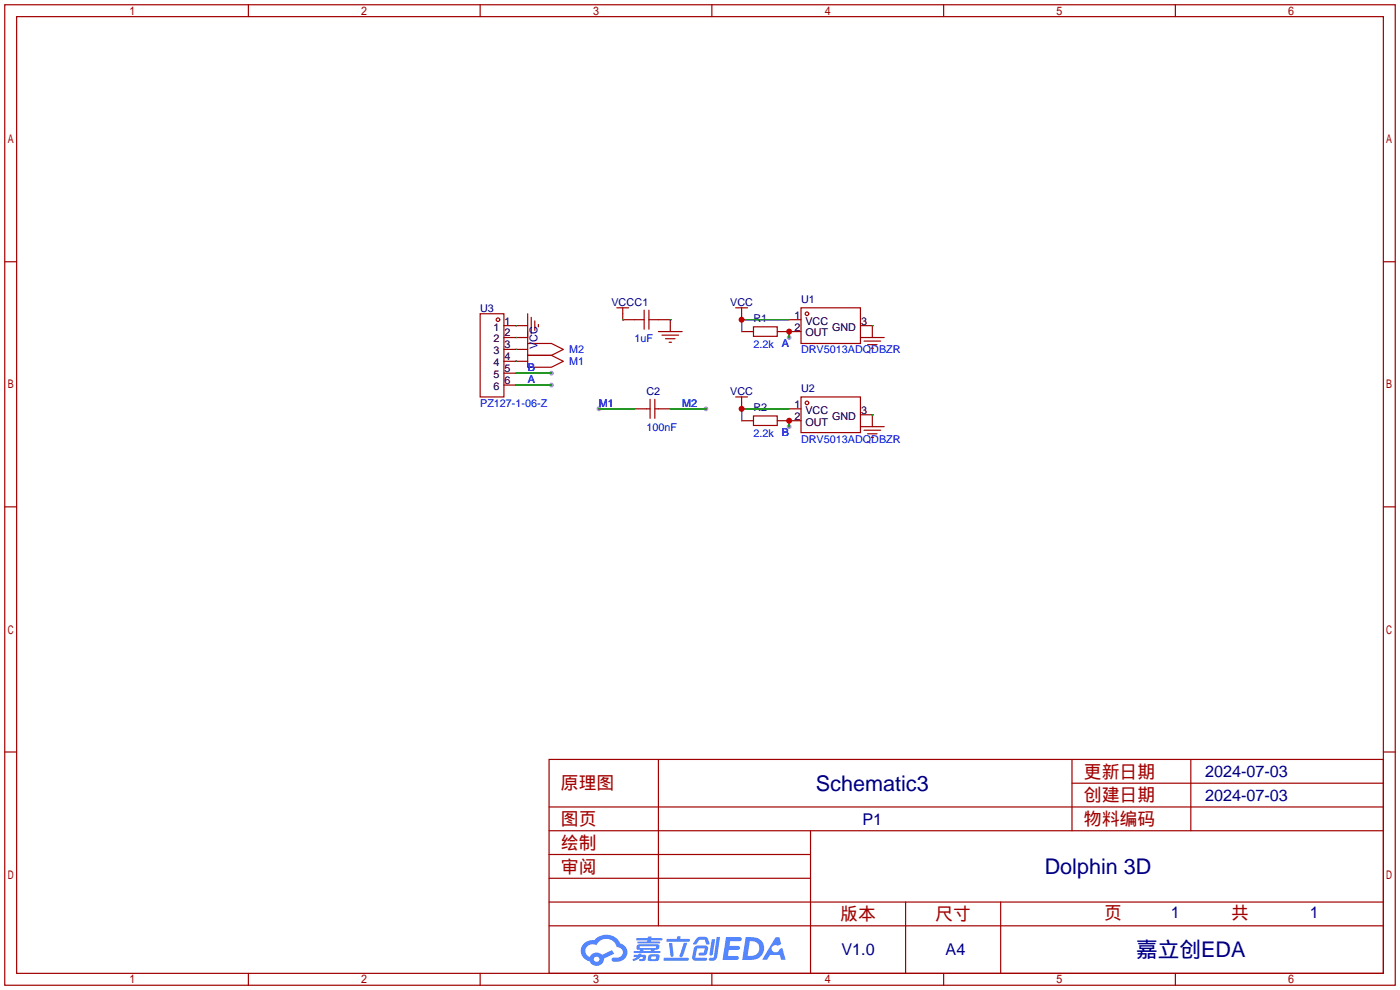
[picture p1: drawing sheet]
<svg xmlns="http://www.w3.org/2000/svg" width="299mm" height="212mm" viewBox="0 0 299 212" stroke-linecap="round" stroke-linejoin="round" font-family="sans-serif">
<g fill="#999">
<circle cx="117.9" cy="79.8" r=".51"/>
<circle cx="117.9" cy="82.3" r=".51"/>
<circle cx="128" cy="87.4" r=".51"/>
<circle cx="150.9" cy="87.4" r=".51"/>
<circle cx="168.7" cy="72.1" r=".51"/>
<circle cx="168.7" cy="91.2" r=".51"/>
</g>
<g fill="none" stroke="#a10000" stroke-width=".25">
<path d="M1 1h297.2v209.6h-297.2zM3.6 3.6h292.1v204.4h-292.1zM53.1 1v2.6M102.6 1v2.6M152.1 1v2.6M201.7 1v2.6M251.2 1v2.6M1 55.9h2.6M295.7 55.9h2.5M1 108.3h2.6M295.7 108.3h2.5M1 160.7h2.6"/>
<path d="M117.3 162.3h178.4v45.7h-178.4zM117.3 177.5h178.4M117.3 172.5h178.4M140.7 162.3v35.6M173.2 177.5v30.5M229.1 162.3v15.2M229.1 167.4h66.6M254.5 162.3v15.2M295.7 160.7h2.5M117.3 182.6h55.9M117.3 197.9h178.4M117.3 192.8h178.4"/>
<path d="M117.3 187.7h55.9M193.5 192.8v15.2M213.9 192.8v15.2M53.1 208v2.6M102.6 208v2.6M152.1 208v2.6M201.7 208v2.6M251.2 208v2.6"/>
</g>
<g fill="#5487ff">
<path d="M155.2 200.3h2.6a.48 .48 0 0 1 .7 .4 .48 .48 0 0 1-.6 .4h-1.8l-.2 1.1h1.9a.43 .43 0 0 1 .4 .4 .43 .43 0 0 1-.5 .4h-1.9l-.2 1.3h1.7a.45 .45 0 0 1 .5 .2 .45 .45 0 0 1-.1 .6h-3.3z"/>
<path d="M165.7 200.3h.9l.4 1.5-.8 .3a.84 .84 0 0 0-1.2 .3 .84 .84 0 0 0 .4 1.1 .84 .84 0 0 0 1.1-.4l.1-.2 .6-.3 .7 2.5h-1l-.2-1h-2.1l-.6 1h-1.1z"/>
<path d="M152.1 200.8h.7l-.5 3.1a.36 .36 0 0 1-.3 .3 .36 .36 0 0 1-.4-.3z"/>
<path d="M153.2 200.2h.7l-.6 4.3a1.13 1.13 0 0 1-1.8 .6l.2-.4h.7l.2-.2z"/>
<path d="M148.9 200.6l.6-.4h1a.77 .77 0 0 1 .9 .5l.3 1-.2 .2h-.5l-.3-.9-.2-.2-1 .1-.7 1-.6-.1-.1-.2z"/>
<path d="M148.4 202.4l.6-.3h1.7a.81 .81 0 0 1 .7 .5 .81 .81 0 0 1-.2 .8 .81 .81 0 0 1-.9 .8h-.7a.32 .32 0 0 1-.3-.3 .32 .32 0 0 1 .4-.3h.7l.2-.9-1.6 .1-.4 1.8 2.2 .1a.32 .32 0 0 1 .3 .4 .32 .32 0 0 1-.4 .2h-2.2l-.5-.3-.1-.5z"/>
<path d="M141.9 204.7h5a.33 .33 0 0 1 .3 .3 .33 .33 0 0 1-.3 .3h-4.9l-.2-.1z"/>
<path d="M146.1 201.5h.8l-.7 2a.98 .98 0 0 1-.7 1.1l-.3-.3z"/>
<path d="M143 201.6h.7l.3 2.5a.34 .34 0 0 1-.3 .4 .34 .34 0 0 1-.4-.3z"/>
<path d="M142.5 200.7h2.1l.3-.6h.6l-.1 .6h1.7a.32 .32 0 0 1 .4 .3 .32 .32 0 0 1-.4 .3h-4.5l-.2-.2z"/>
<path d="M135.5 204.1h.9l.1-.3h.6v.3h.8a.82 .82 0 0 1-.5 1.3h-.8v-.4l.7-.1 .1-.3a.68 .68 0 0 0-1 .4l-1.1 .4-.1-.4 .9-.5h-.7z"/>
<path d="M136 200.5h2.4l.1-.3h.7v.3h2.2l.2 .3-.2 .2h-2.3v.2h1.8l.2 .3-.2 .1h-4.5l-.1-.4h2l.1-.2h-2.3l-.1-.2z"/>
<path d="M159.4 200.3l-.8 4.9h1.7a2.5 2.5 0 0 0 3-2.5 2.5 2.5 0 0 0-3.1-2.4zM160.3 201.1a1.61 1.61 0 0 1 2 1.5 1.61 1.61 0 0 1-1.8 1.7h-.7z"/>
<path d="M136.2 202a.55 .55 0 0 0-.2 .8 .55 .55 0 0 0 .7 .2l.1 .3h-1.3v.3l5.4 .1 .3-.2-.2-.2h-1.2l.2-.3a.7 .7 0 0 0 .8-.3 .7 .7 0 0 0 0-.8l-4.2-.1zM136.8 202.3l3.3-.1 .1 .1-.2 .3h-3.2zM137.5 203h1.7l-.2 .3h-1.4z"/>
<path d="M138.6 204.2a1.05 1.05 0 0 0 0 1.2 2.91 2.91 0 0 0 2.2-.2 .98 .98 0 0 0 0-1.2h-1.6zM139.2 204.5l.9-.1 .1 .4-.2 .2-.8-.1z"/>
<path d="M124.9 201.6a2.23 2.23 0 0 0-.7 2.3 2.23 2.23 0 0 0 1.8 1.6 1.58 1.58 0 0 0 1.8 .9 1.58 1.58 0 0 0 1.3-1.5l2.2-1.1-.5-.7-2.1 1a1.65 1.65 0 0 0-2.7 .4 1.45 1.45 0 0 1-.8-1.9 1.45 1.45 0 0 1 2-.7l.3 .1a2.3 2.3 0 0 1 2.3-1.3 2.3 2.3 0 0 1 2 1.7 1.12 1.12 0 0 1 1.3 1 1.12 1.12 0 0 1-1.1 1.2h-.7a.45 .45 0 0 0-.6 .4 .45 .45 0 0 0 .5 .5 2.21 2.21 0 0 0 2.2-.5 2.21 2.21 0 0 0 .5-2.3 2.13 2.13 0 0 0-1.3-1.1 3.3 3.3 0 0 0-5.6-.7l-1.1 .1zM127 205a.57 .57 0 0 1 1.1 0 .57 .57 0 0 1-1.1 0z"/>
</g>
<g fill="none" stroke="#a10000" stroke-width=".25">
<path d="M102.6 67.1h5.1v17.7h-5.1zM107.7 69.6h5.1M107.7 74.7h5.1M107.7 77.2h5.1M107.7 72.1h5.1M107.7 79.8h2.5M112.8 73.4h5.1l2.5 1.3-2.5 1.2h-5.1zM112.8 75.9h5.1l2.5 1.3-2.5 1.3h-5.1zM112.8 67.1v6.3M113.5 67.8v3.6M114.3 68.6v2M115.1 69.3v.5"/>
<path d="M131.8 65.8h2.6M133.1 65.8v2.5h4.6M137.7 66.3v4.1M138.7 68.3h4.6v2.6M138.7 66.3v4.1M140.7 70.9h5.1M141.5 71.6h3.5M142.2 72.4h2.1M143 73.2h.5M157.2 65.8h2.6M158.5 70.9h2.5M158.5 65.8v2.5"/>
<path d="M161 69.8h5.1v2.1h-5.1zM166.1 70.9h5.1M168.7 68.3h2.5M171.2 65.8h12.7v7.6h-12.7zM183.9 69.6h2.5v2.5M183.9 72.1h5.1M184.7 72.9h3.5M185.4 73.7h2.1M186.2 74.4h.5M107.7 82.3h2.5M135.6 87.4h3.3M138.9 85.3v4.1"/>
<path d="M140 87.4h3.3M140 85.3v4.1M157.2 84.8h2.6M158.5 89.9h2.5M158.5 84.8v2.6M161 88.9h5.1v2h-5.1zM166.1 89.9h5.1M168.7 87.4h2.5M171.2 84.8h12.7v7.7h-12.7zM183.9 88.6h2.5v2.6M183.9 91.2h5.1M184.7 91.9h3.5"/>
<path d="M185.4 92.7h2.1M186.2 93.5h.5"/>
<circle cx="106.4" cy="68.3" r=".38"/>
<circle cx="172.5" cy="67.1" r=".38"/>
<circle cx="172.5" cy="86.1" r=".38"/>
</g>
<g fill="none" stroke="#008700" stroke-width=".25">
<path d="M110.2 72.1h.1M110.2 69.6h.1M110.2 77.2h.1M110.2 74.7h.1M110.2 79.8h7.7M133.1 68.3h.1M143.3 68.3h.1M168.7 68.3h-10.2v2.6M168.7 70.9v1.2M186.4 69.6h.1M110.2 82.3h7.7M128 87.4h7.6"/>
<path d="M143.3 87.4h7.6M168.7 87.4h-10.2v2.5M168.7 89.9v1.3M186.4 88.6h.1"/>
</g>
<g fill="#c00">
<circle cx="158.5" cy="68.3" r=".63"/>
<circle cx="158.5" cy="87.4" r=".63"/>
<circle cx="168.7" cy="70.9" r=".63"/>
<circle cx="168.7" cy="89.9" r=".63"/>
</g>
<g font-size="4.6" fill="#000080">
<text x="174.4" y="169">Schematic3</text>
<text x="223.3" y="186.8">Dolphin 3D</text>
<text x="242.8" y="204.6">嘉立创EDA</text>
</g>
<g font-size="3.8" fill="#a00000">
<text x="231.6" y="166.2">更新日期</text>
<text x="119.9" y="168.7">原理图</text>
<text x="231.6" y="171.3">创建日期</text>
<text x="119.9" y="176.3">图页</text>
<text x="231.6" y="176.3">物料编码</text>
<text x="119.9" y="181.4">绘制</text>
<text x="119.9" y="186.5">审阅</text>
<text x="179.6" y="196.7">版本</text>
<text x="199.9" y="196.7">尺寸</text>
<text x="236" y="196.4">页</text>
<text x="263.1" y="196.4">共</text>
</g>
<g font-size="3.5" fill="#000080">
<text x="257.6" y="166.1">2024-07-03</text>
<text x="257.6" y="171.1">2024-07-03</text>
<text x="184.3" y="176.2">P1</text>
<text x="250.2" y="196.3">1</text>
<text x="280" y="196.3">1</text>
<text x="179.8" y="204.2">V1.0</text>
<text x="202.1" y="204.2">A4</text>
</g>
<g font-size="2.3" fill="#000080">
<text x="130.7" y="65.3">VCCC1</text>
<text x="156.1" y="65.3">VCC</text>
<text x="171.2" y="64.8">U1</text>
<text x="102.6" y="66.6">U3</text>
<text x="161" y="68.9">R1</text>
<text x="114.9" y="74.6" transform="rotate(-90 114.9 74.6)">VCC</text>
<text x="171.2" y="83.9">U2</text>
<text x="138.2" y="84.4">C2</text>
<text x="156.1" y="84.4">VCC</text>
<text x="161" y="87.9">R2</text>
</g>
<g font-size="2.3">
<text x="105.5" y="70.6">1</text>
<text x="107.8" y="69.4">1</text>
<text x="107.8" y="71.9">2</text>
<text x="169.8" y="68.1">1</text>
<text x="169.8" y="70.6">2</text>
<text x="172.1" y="69.4">VCC</text>
<text x="172.1" y="71.9">OUT</text>
<text x="177.8" y="70.6">GND</text>
<text x="184" y="69.4">3</text>
<text x="105.5" y="73.2">2</text>
<text x="105.5" y="75.7">3</text>
<text x="107.8" y="74.4">3</text>
<text x="107.8" y="77">4</text>
<text x="105.5" y="78.3">4</text>
<text x="105.5" y="80.8">5</text>
<text x="105.5" y="83.3">6</text>
<text x="107.8" y="79.5">5</text>
<text x="107.8" y="82.1">6</text>
<text x="169.8" y="87.1">1</text>
<text x="169.8" y="89.7">2</text>
<text x="172.1" y="88.4">VCC</text>
<text x="177.8" y="89.7">GND</text>
<text x="184" y="88.4">3</text>
<text x="172.1" y="91">OUT</text>
</g>
<g font-size="2.3" fill="#00f">
<text x="121.7" y="75.5">M2</text>
<text x="135.6" y="73">1uF</text>
<text x="161" y="74.3">2.2k</text>
<text x="167.1" y="74.2">A</text>
<text x="171.2" y="75.5">DRV5013ADQDBZR</text>
<text x="112.8" y="79.3">B</text>
<text x="112.8" y="81.8">A</text>
<text x="121.7" y="78">M1</text>
<text x="102.6" y="86.9">PZ127-1-06-Z</text>
<text x="128" y="86.9">M1</text>
<text x="145.8" y="86.9">M2</text>
<text x="138.2" y="92.1">100nF</text>
<text x="161" y="93.3">2.2k</text>
<text x="167.1" y="93.3">B</text>
<text x="171.2" y="94.6">DRV5013ADQDBZR</text>
</g>
</svg>
